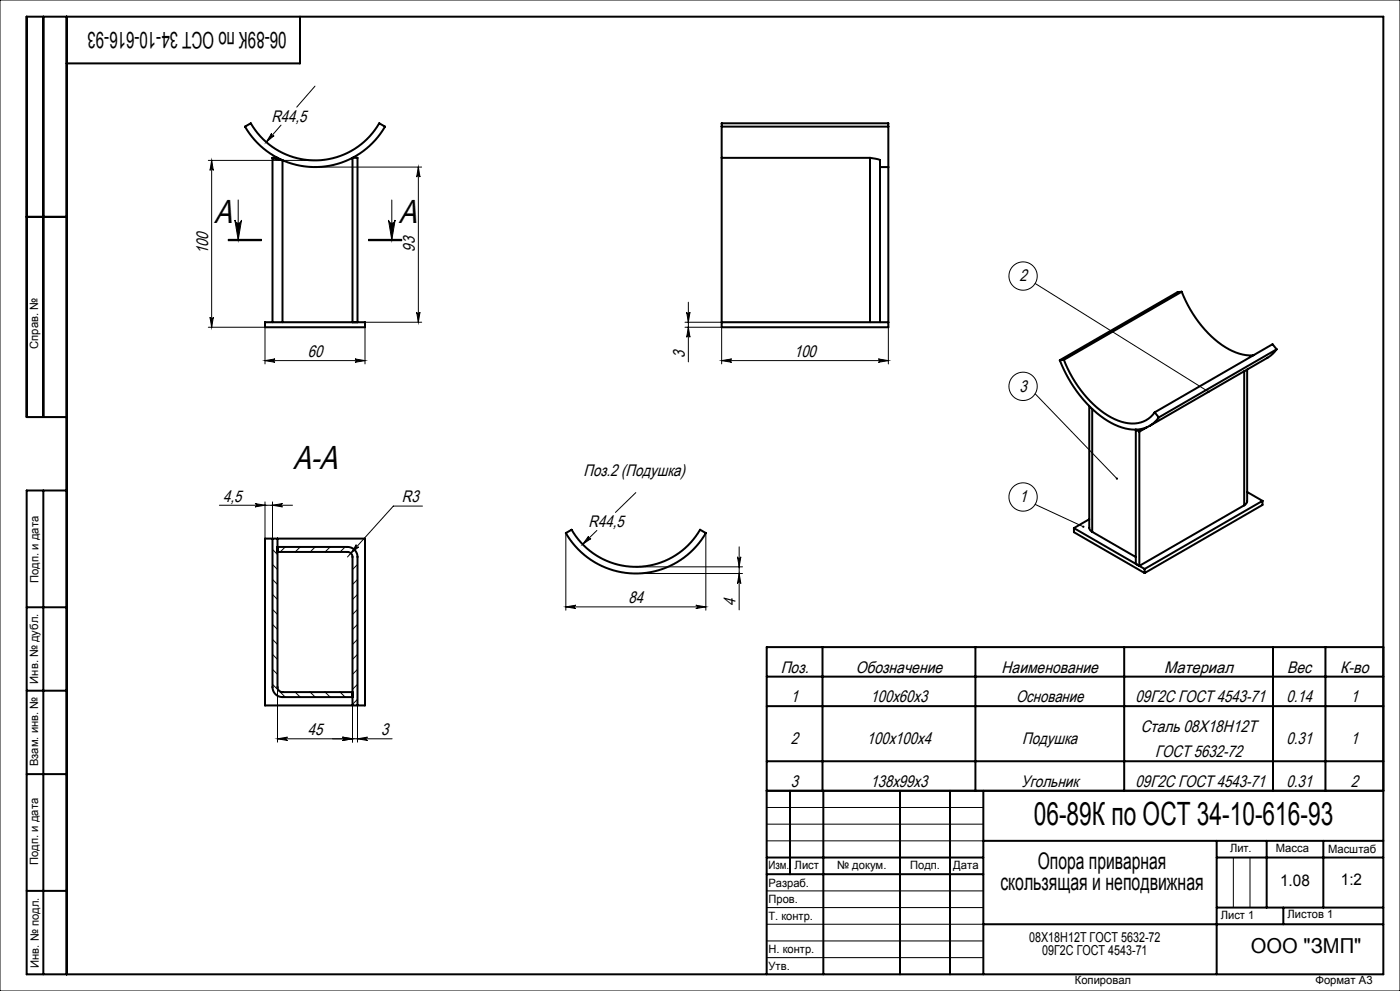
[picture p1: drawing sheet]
<svg xmlns="http://www.w3.org/2000/svg" width="420mm" height="297mm" viewBox="0 0 420 297" stroke-linecap="round" stroke-linejoin="round" font-family="sans-serif">
<g fill="none" stroke="#000" stroke-width=".3">
<path d="M0 0h420v297h-420zM81.5 40a.5 .5 0 0 0 0 .7 .5 .5 0 0 0 .7 0l-2.3 1.9zM84.3 37.5l-4.4 5.1M94.5 25.8l-5.5 6.3M62.5 48.1h32M63.5 48.1l.5 3a.5 .5 0 0 0-.5-.5 .5 .5 0 0 0-.5 .5zM63.5 48.1v50M71.5 59.9v12M94.5 50.1h32M117.5 59.9v12M125.5 50.1l.5 3a.5 .5 0 0 0-.5-.5 .5 .5 0 0 0-.5 .5zM125.5 50.1v46.5"/>
<path d="M68.5 72.1h10zM68.5 71.9h10M68.5 71.7h10M70.5 65.9a1 1 0 0 0 1 1 1 1 0 0 0 1-1l-1 6zM110.5 71.9h10M110.5 71.7h10M110.5 72.1h10M116.5 65.9a1 1 0 0 0 1 1 1 1 0 0 0 1-1l-1 6zM62.5 98.1h17v11M63 95.1a.5 .5 0 0 0 .5 .4 .5 .5 0 0 0 .5-.4l-.5 3zM109.5 96.6h17M109.5 98.1v11"/>
<path d="M125 93.6a.5 .5 0 0 0 .5 .4 .5 .5 0 0 0 .5-.4l-.5 3zM205.5 98.1h11v11M205.5 96.6h11M206 93.6a.5 .5 0 0 0 .5 .4 .5 .5 0 0 0 .5-.4l-.5 3zM206.5 98.1l.5 3a.5 .5 0 0 0-.5-.5 .5 .5 0 0 0-.5 .5zM206.5 90.6v17.9M266.5 98.1v11M310.5 85l52.1 32.4M79.5 108.1h30M79.5 108.1l3-.5a.5 .5 0 0 0-.5 .5 .5 .5 0 0 0 .5 .5zM106.5 107.6l3 .5-3 .5a.5 .5 0 0 0 .5-.5 .5 .5 0 0 0-.5-.5zM216.5 108.1h50"/>
<path d="M216.5 108.1l3-.5a.5 .5 0 0 0-.5 .5 .5 .5 0 0 0 .5 .5zM263.5 107.6l3 .5-3 .5a.5 .5 0 0 0 .5-.5 .5 .5 0 0 0-.5-.5zM310.5 118l24.6 25.4M65.8 151.4h22M76.5 150.9l3 .5-3 .5a.5 .5 0 0 0 .5-.5 .5 .5 0 0 0-.5-.5zM79.5 150.4v11M81.7 151.4l3-.5a.5 .5 0 0 0-.4 .5 .5 .5 0 0 0 .4 .5zM81.8 150.4v11M126.7 151.7h-8.7l-13.7 15.2M169.7 159.8v23.1M179.1 159l-4.3 4.1M190.8 147.6l-6.2 6"/>
<path d="M211.7 159.8v23.1M310.5 151.2l14.5 6.7M81.7 178.2l1.5 1.5M81.7 173.7l1.5 1.5M81.7 169.2l1.5 1.5M81.7 164.7l1.5 1.5M83 161.4l.2 .3M85.6 163.9l-1.5 1.5M90.1 163.9l-1.5 1.5M94.5 163.9l-1.5 1.5M99 163.9l-1.5 1.5M103.5 163.9l-1.5 1.5"/>
<path d="M106.9 163.2a.5 .5 0 0 0 0 .7 .5 .5 0 0 0 .7 0l-2.3 1.9zM107.3 169.2l-1.5 1.5M107.3 173.7l-1.5 1.5M107.3 178.2l-1.5 1.5M176.6 160.7a.5 .5 0 0 0 0 .7 .5 .5 0 0 0 .7 0l-2.5 1.7zM190.8 169.9h31.9M190.8 171.9h31.9M221.2 166.9a.5 .5 0 0 0 .5 .5 .5 .5 0 0 0 .6-.5l-.5 3zM221.8 163.9v18.9M221.8 171.9l.5 3a.5 .5 0 0 0-.6-.5 .5 .5 0 0 0-.5 .5zM81.7 196.1l1.5 1.5M81.7 191.6l1.5 1.5"/>
<path d="M81.7 187.1l1.5 1.5M81.7 182.7l1.5 1.5M107.3 182.7l-1.5 1.5M107.3 187.1l-1.5 1.5M107.3 191.6l-1.5 1.5M107.3 196.1l-1.5 1.5M169.7 181.9h42M169.7 181.9l3.1-.5a.5 .5 0 0 0-.5 .5 .5 .5 0 0 0 .5 .5zM208.7 181.4l3 .5-3 .5a.5 .5 0 0 0 .5-.5 .5 .5 0 0 0-.5-.5zM81.7 205.1l3.9 3.8M81.7 200.6l1.5 1.5M83.2 205.9v16.5"/>
<path d="M88.6 207.4l1.5 1.5M93 207.4l1.5 1.5M97.5 207.4l1.5 1.5M102 207.4l1.5 1.5M105.7 211.4v11M107.2 211.4v11M107.3 200.6l-1.5 1.5M107.3 205.1l-1.5 1.5M107.3 209.6l-1.5 1.5M83.2 221.4h34.4M83.2 221.4l3-.5a.5 .5 0 0 0-.4 .5 .5 .5 0 0 0 .4 .5zM102.8 220.9l3 .5-3 .5a.5 .5 0 0 0 .4-.5 .5 .5 0 0 0-.4-.5z"/>
<path d="M107.2 221.4l3.1-.5a.5 .5 0 0 0-.5 .5 .5 .5 0 0 0 .5 .5zM230 242h65M230 247h65M230 252h65M370 257v15M375 257v15M230 267h65M230 272h65M230 277h65M230 282h65M230 287h65"/>
<circle cx="306.9" cy="82.7" r="4.2"/>
<circle cx="306.9" cy="115.8" r="4.2"/>
<circle cx="306.9" cy="148.9" r="4.2"/>
</g>
<g fill="none" stroke="#000" stroke-width=".6">
<path d="M13 5v120M20 5v287M90 5v14h-70M73.5 37.9l1.7-1a22.2 22.2 0 0 0 38.6 0l1.7 1a24.3 24.3 0 0 1-42 0zM216.5 37.9v9.4M216.5 37.9v-1h50v1M216.5 37.9h50M266.5 37.9v12.2M81.8 47.3l2.9 .7M81.8 47.3h1.5l1.4 .7M81.8 47.3v49.3M84.7 48v48.6"/>
<path d="M216.5 47.3h44.5M216.5 47.3v50.8h50v-48M261 47.3l3 .7v48.6M261 47.3v49.3M264 50.1h2.5M8 65h12M79.5 96.6h30v1.5h-30zM105.7 96.6v-49.3h1.5v49.3M216.5 96.6h50M354.5 87.4a33.3 33.3 0 0 0 15.2 17.8l3.1 1.1 3.2 .2M354.5 87.4l-1.2 .1-35.4 20.5M354.5 87.4l-35.3 20.4"/>
<path d="M317.9 108a36.2 36.2 0 0 0 16.5 19.3 10.6 10.6 0 0 0 12-.8l1.2-1.4M319.2 107.8a33.3 33.3 0 0 0 15.2 17.8 9.4 9.4 0 0 0 11.4-1.3l.6-.7M319.2 107.8l-1.3 .2M373.3 111.3v40.1M374.1 110.7v39.5l-.2 .7-.6 .5M383 104.7l-1.2 1.4-1.4 1.1-35.5 20.4M383 104.7l-35.4 20.4M383 104.7l-1.2-1.5-35.4 20.4M20 125h-12v-120h407v287h-407v-145h12M326.8 121.7v36.5l.2 .6 .7 .6M327.7 122.6v36.8M341.8 129.4l-1.1-.6v40.2"/>
<path d="M341.8 129.4v40.2l31.5-18.2M344.2 128l-2.4 1.4M346.4 123.6l1.2 1.5M13 147v145M169.7 159.8l1.8-1a22.3 22.3 0 0 0 38.5 0l1.7 1a24.3 24.3 0 0 1-42 0zM322.2 158.3l21.2 12.2M322.2 158.3v1.2l21.2 12.2M326.8 155.6l-4.6 2.7M327.7 159.4l13 7.5M374.1 147.5l4.6 2.6M378.7 150.1l-35.3 20.4M378.7 150.1v1.2l-35.3 20.4"/>
<path d="M79.5 161.4h30v50h-30zM81.8 161.4v44.5a3 3 0 0 0 2.9 3h21.1M83.2 161.4v44.5a1.5 1.5 0 0 0 1.5 1.5h21.1M83.2 163.9h21a3 3 0 0 1 3.1 3v44.5M83.2 165.4h21a1.5 1.5 0 0 1 1.6 1.5v44.5M343.4 170.5v1.2M8 182h12M246.8 193.9v43.1M292.6 193.9v43.1M337.3 193.9v43.1M381.9 193.9v43.1M397.6 193.9v43.1"/>
<path d="M8 207h12M230 211.6h185M230 202.8h185M8 232h12M230 237h185v-43.1h-185v98.1M230 228.2h185M237 237v25M247 237v55M270 237v55M285 237v55M295 237v55M230 257h65"/>
<path d="M295 252h120M365 252v40M365 257h50M380 252v20M397 252v20M8 267h12M230 262h65M295 277h120M365 272h50M385 272v5"/>
</g>
<g fill="#000">
<path d="M81.5 40l-1.6 2.6 2.3-1.9a.5 .5 0 0 1-.7 0 .5 .5 0 0 1 0-.7zM79.5 108.1l3-.5a.5 .5 0 0 0-.5 .5 .5 .5 0 0 0 .5 .5zM106.5 107.6l3 .5-3 .5a.5 .5 0 0 0 .5-.5 .5 .5 0 0 0-.5-.5zM216.5 108.1l3-.5a.5 .5 0 0 0-.5 .5 .5 .5 0 0 0 .5 .5zM263.5 107.6l3 .5-3 .5a.5 .5 0 0 0 .5-.5 .5 .5 0 0 0-.5-.5zM106.9 163.2l-1.6 2.6 2.3-1.9a.5 .5 0 0 1-.7 0 .5 .5 0 0 1 0-.7zM176.6 160.7l-1.8 2.4 2.5-1.7a.5 .5 0 0 1-.7 0 .5 .5 0 0 1 0-.7zM169.7 181.9l3.1-.5a.5 .5 0 0 0-.5 .5 .5 .5 0 0 0 .5 .5zM208.7 181.4l3 .5-3 .5a.5 .5 0 0 0 .5-.5 .5 .5 0 0 0-.5-.5z"/>
<path d="M63 95.1a.5 .5 0 0 0 .5 .4 .5 .5 0 0 0 .5-.4l-.5 3zM63.5 48.1l.5 3a.5 .5 0 0 0-.5-.5 .5 .5 0 0 0-.5 .5zM125 93.6a.5 .5 0 0 0 .5 .4 .5 .5 0 0 0 .5-.4l-.5 3zM125.5 50.1l.5 3a.5 .5 0 0 0-.5-.5 .5 .5 0 0 0-.5 .5z"/>
<path d="M206 93.6a.5 .5 0 0 0 .5 .4 .5 .5 0 0 0 .5-.4l-.5 3zM206.5 98.1l.5 3a.5 .5 0 0 0-.5-.5 .5 .5 0 0 0-.5 .5zM221.2 166.9a.5 .5 0 0 0 .5 .5 .5 .5 0 0 0 .6-.5l-.5 3zM221.8 171.9l.5 3a.5 .5 0 0 0-.6-.5 .5 .5 0 0 0-.5 .5z"/>
<path d="M362.3 117.2l.1 .5 .5-.1-.3-.2 .3 .2-.1-.5zM334.8 143.2l.1 .5h.4l-.2-.3 .2 .3v-.5zM324.8 157.6v.5h.4l.1-.1-.3-.1 .3 .1-.1-.4zM116.5 65.9a1 1 0 0 0 1 1 1 1 0 0 0 1-1l-1 6zM70.5 65.9a1 1 0 0 0 1 1 1 1 0 0 0 1-1l-1 6z"/>
<path d="M81.7 151.4l3-.5a.5 .5 0 0 0-.4 .5 .5 .5 0 0 0 .4 .5zM76.5 150.9l3 .5-3 .5a.5 .5 0 0 0 .5-.5 .5 .5 0 0 0-.5-.5z"/>
<path d="M102.8 220.9l3 .5-3 .5a.5 .5 0 0 0 .4-.5 .5 .5 0 0 0-.4-.5zM83.2 221.4l3-.5a.5 .5 0 0 0-.4 .5 .5 .5 0 0 0 .4 .5z"/>
<path d="M107.2 221.4l3.1-.5a.5 .5 0 0 0-.5 .5 .5 .5 0 0 0 .5 .5zM102.7 220.9l3 .5-3 .5a.5 .5 0 0 0 .5-.5 .5 .5 0 0 0-.5-.5z"/>
</g>
<g font-size="10">
<text x="64.2" y="66.7">A</text>
<text x="119.6" y="66.7">A</text>
<text x="87.9" y="140.5">A-A</text>
</g>
<text font-size="9.6" x="310.1" y="247.3">06-89К по ОСТ 34-10-616-93</text>
<g font-size="6.9">
<text x="85.9" y="9.6" transform="rotate(-180 85.9 9.6)">06-89К по ОСТ 34-10-616-93</text>
<text x="311.3" y="260.4">Опора приварная</text>
<text x="300.1" y="266.8">скользящая и неподвижная</text>
</g>
<text font-size="6.2" x="375.2" y="285.5">ООО &quot;ЗМП&quot;</text>
<g font-size="5">
<text x="81.4" y="36.4">R44,5</text>
<text x="62.4" y="76.3" transform="rotate(-90 62.4 76.3)">100</text>
<text x="124.4" y="75.4" transform="rotate(-90 124.4 75.4)">93</text>
<text x="305.8" y="84.3">2</text>
<text x="92.3" y="107">60</text>
<text x="205.4" y="107.4" transform="rotate(-90 205.4 107.4)">3</text>
<text x="238.2" y="107">100</text>
<text x="305.8" y="117.4">3</text>
<text x="175.1" y="142.8">Поз.2 (Подушка)</text>
<text x="66.9" y="150.3">4,5</text>
<text x="120.6" y="150.6">R3</text>
<text x="305.8" y="150.5">1</text>
<text x="176.6" y="157.9">R44,5</text>
<text x="188.6" y="180.8">84</text>
<text x="220.7" y="181.7" transform="rotate(-90 220.7 181.7)">4</text>
<text x="234.2" y="201.6">Поз.</text>
<text x="256.7" y="201.6">Обозначение</text>
<text x="300.5" y="201.6">Наименование</text>
<text x="349.3" y="201.6">Материал</text>
<text x="386.2" y="201.6">Вес</text>
<text x="402.1" y="201.6">К-во</text>
<text x="237.3" y="210.4">1</text>
<text x="261.1" y="210.4">100х60х3</text>
<text x="304.8" y="210.4">Основание</text>
<text x="340.7" y="210.4">09Г2С ГОСТ 4543-71</text>
<text x="385.9" y="210.4">0.14</text>
<text x="405.2" y="210.4">1</text>
<text x="92.3" y="220.3">45</text>
<text x="114.3" y="220.3">3</text>
<text x="342.2" y="219.3">Сталь 08Х18Н12Т</text>
<text x="237.3" y="223.1">2</text>
<text x="260" y="223.1">100x100x4</text>
<text x="306.7" y="223.1">Подушка</text>
<text x="346.5" y="227">ГОСТ 5632-72</text>
<text x="385.9" y="223.1">0.31</text>
<text x="405.2" y="223.1">1</text>
<text x="237.3" y="235.8">3</text>
<text x="261.1" y="235.8">138x99x3</text>
<text x="306.4" y="235.8">Угольник</text>
<text x="340.7" y="235.8">09Г2С ГОСТ 4543-71</text>
<text x="385.9" y="235.8">0.31</text>
<text x="405.2" y="235.8">2</text>
</g>
<g font-size="4.8">
<text x="384" y="265.6">1.08</text>
<text x="402.3" y="265.3">1:2</text>
</g>
<g font-size="4.1">
<text x="308.8" y="282.2">08Х18Н12Т ГОСТ 5632-72</text>
<text x="312.7" y="286.2">09Г2С ГОСТ 4543-71</text>
</g>
<g font-size="3.4">
<text x="11.5" y="104.5" transform="rotate(-90 11.5 104.5)">Справ. №</text>
<text x="11.6" y="174.7" transform="rotate(-90 11.6 174.7)">Подп. и дата</text>
<text x="11.4" y="204.9" transform="rotate(-90 11.4 204.9)">Инв. № дубл.</text>
<text x="11.4" y="229.6" transform="rotate(-90 11.4 229.6)">Взам. инв. №</text>
<text x="369" y="255.5">Лит.</text>
<text x="382.8" y="255.5">Масса</text>
<text x="398.4" y="255.6">Масштаб</text>
<text x="11.4" y="259.2" transform="rotate(-90 11.4 259.2)">Подп. и дата</text>
<text x="230.5" y="260.5">Изм.</text>
<text x="238.4" y="260.4">Лист</text>
<text x="251.1" y="260.4">№ докум.</text>
<text x="273" y="260.4">Подп.</text>
<text x="286" y="260.4">Дата</text>
<text x="230.5" y="265.7">Разраб.</text>
<text x="230.5" y="275.7">Т. контр.</text>
<text x="230.6" y="270.7">Пров.</text>
<text x="366.2" y="275.3">Лист 1</text>
<text x="386.3" y="275.2">Листов 1</text>
<text x="230.6" y="285.7">Н. контр.</text>
<text x="11.6" y="290" transform="rotate(-90 11.6 290)">Инв. № подл.</text>
<text x="230.6" y="290.7">Утв.</text>
<text x="322.5" y="295">Копировал</text>
<text x="394.6" y="295">Формат А3</text>
</g>
</svg>
